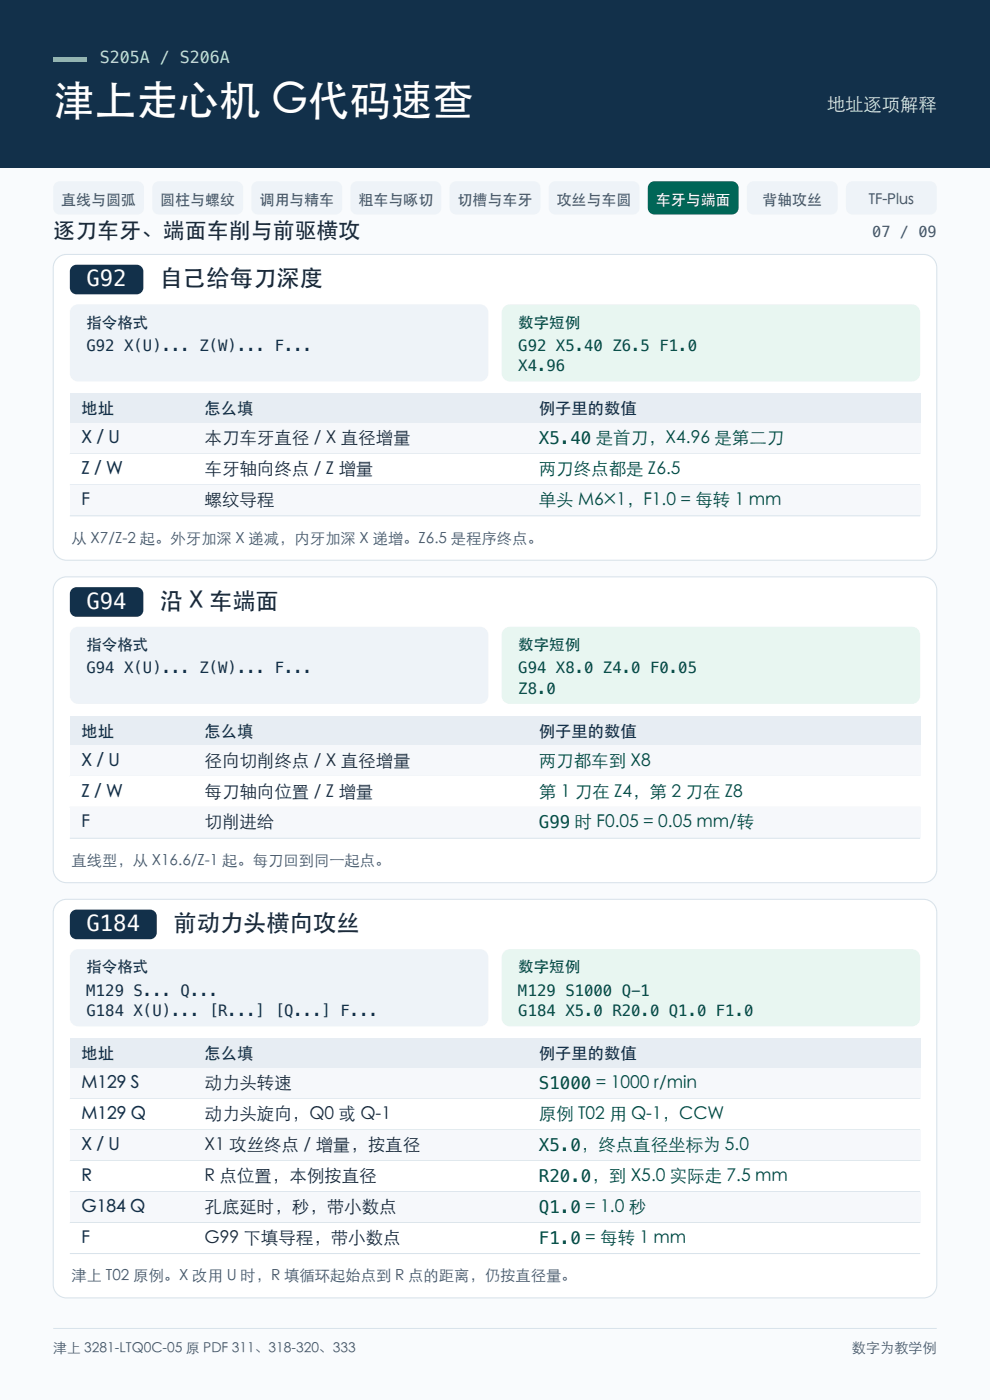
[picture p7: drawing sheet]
<svg xmlns="http://www.w3.org/2000/svg" width="210mm" height="297mm" viewBox="0 0 210 297" stroke-linecap="round" stroke-linejoin="round" font-family="sans-serif">
<path d="M0 0h210v297h-210z" fill-rule="evenodd" fill="#f9fbfd"/>
<path d="M0 0h210v35.6h-210z" fill-rule="evenodd" fill="#12304a"/>
<path d="M11.3 12.2h7v.9h-7z" fill-rule="evenodd" fill="#5fe1c4"/>
<g fill="#eef3f8">
<path d="M11.6 39l.7-.5h.4h16.4a1.41 1.41 0 0 1 1.4 1.4v4.2a1.41 1.41 0 0 1-1.4 1.4h-16.4a1.41 1.41 0 0 1-1.4-1.4v-4.2z" fill-rule="evenodd"/>
<path d="M32.6 39l.7-.5h.4h16.5a1.41 1.41 0 0 1 1.4 1.4v4.2a1.41 1.41 0 0 1-1.4 1.4h-16.5a1.41 1.41 0 0 1-1.4-1.4v-4.2z" fill-rule="evenodd"/>
<path d="M53.6 39l.7-.5h.4h16.5a1.41 1.41 0 0 1 1.4 1.4v4.2a1.41 1.41 0 0 1-1.4 1.4h-16.5a1.41 1.41 0 0 1-1.4-1.4v-4.2z" fill-rule="evenodd"/>
<path d="M74.6 39l.7-.5h.5h16.4a1.41 1.41 0 0 1 1.4 1.4v4.2a1.41 1.41 0 0 1-1.4 1.4h-16.4a1.41 1.41 0 0 1-1.4-1.4v-4.2z" fill-rule="evenodd"/>
<path d="M95.6 39l.7-.5h.5h16.4a1.41 1.41 0 0 1 1.4 1.4v4.2a1.41 1.41 0 0 1-1.4 1.4h-16.4a1.41 1.41 0 0 1-1.4-1.4v-4.2z" fill-rule="evenodd"/>
<path d="M116.7 39l.7-.5h.4h16.4a1.41 1.41 0 0 1 1.4 1.4v4.2a1.41 1.41 0 0 1-1.4 1.4h-16.4a1.41 1.41 0 0 1-1.4-1.4v-4.2z" fill-rule="evenodd"/>
</g>
<path d="M137.7 39l.7-.5h.4h16.5a1.41 1.41 0 0 1 1.4 1.4v4.2a1.41 1.41 0 0 1-1.4 1.4h-16.5a1.41 1.41 0 0 1-1.4-1.4v-4.2z" fill-rule="evenodd" fill="#006657"/>
<g fill="#eef3f8">
<path d="M158.7 39l.7-.5h.4h16.5a1.41 1.41 0 0 1 1.4 1.4v4.2a1.41 1.41 0 0 1-1.4 1.4h-16.5a1.41 1.41 0 0 1-1.4-1.4v-4.2z" fill-rule="evenodd"/>
<path d="M179.7 39l.7-.5h.5h16.4a1.41 1.41 0 0 1 1.4 1.4v4.2a1.41 1.41 0 0 1-1.4 1.4h-16.4a1.41 1.41 0 0 1-1.4-1.4v-4.2z" fill-rule="evenodd"/>
</g>
<path d="M11.9 55a2.82 2.82 0 0 1 2.2-1h181.8a2.82 2.82 0 0 1 2.8 2.8v59.2a2.82 2.82 0 0 1-2.8 2.9h-181.8a2.82 2.82 0 0 1-2.8-2.9v-59.2l.1-.7z" fill-rule="evenodd" fill="#fff"/>
<path d="M11.9 55a2.82 2.82 0 0 1 2.2-1h181.8a2.82 2.82 0 0 1 2.8 2.8v59.2a2.82 2.82 0 0 1-2.8 2.9h-181.8a2.82 2.82 0 0 1-2.8-2.9v-59.2l.1-.7z" fill="none" stroke="#d9e3eb" stroke-width=".23"/>
<path d="M15.4 56.4l.8-.2h12.8a1.41 1.41 0 0 1 1.4 1.4v3.4a1.41 1.41 0 0 1-1.4 1.4h-12.8a1.41 1.41 0 0 1-1.4-1.4v-3.4l.1-.5z" fill-rule="evenodd" fill="#12304a"/>
<path d="M15.3 65.1l.8-.5h.5h85.2a1.76 1.76 0 0 1 1.8 1.7v12.9a1.76 1.76 0 0 1-1.8 1.7h-85.2a1.76 1.76 0 0 1-1.8-1.7v-12.9l.1-.4z" fill-rule="evenodd" fill="#eef3f8"/>
<path d="M106.9 65.1l.8-.5h.5h85.2a1.76 1.76 0 0 1 1.8 1.7v12.9a1.76 1.76 0 0 1-1.8 1.7h-85.2a1.76 1.76 0 0 1-1.8-1.7v-12.9l.1-.4z" fill-rule="evenodd" fill="#e8f6f1"/>
<path d="M14.8 83.4h180.4v6.3h-180.4z" fill-rule="evenodd" fill="#e7edf3"/>
<path d="M14.8 89.7h180.4v6.6h-180.4z" fill-rule="evenodd" fill="#f6f8fb"/>
<path d="M14.8 96.3h180.4" fill="none" stroke="#d9e3eb" stroke-width=".21"/>
<path d="M14.8 96.3h180.4v6.6h-180.4z" fill-rule="evenodd" fill="#fff"/>
<path d="M14.8 102.9h180.4" fill="none" stroke="#d9e3eb" stroke-width=".21"/>
<path d="M14.8 102.9h180.4v6.5h-180.4z" fill-rule="evenodd" fill="#f6f8fb"/>
<path d="M14.8 109.4h180.4" fill="none" stroke="#d9e3eb" stroke-width=".21"/>
<path d="M12.3 123l1.2-.5 .6-.1h181.8a2.82 2.82 0 0 1 2.8 2.8v59.2a2.82 2.82 0 0 1-2.8 2.9h-181.8a2.82 2.82 0 0 1-2.8-2.9v-59.2a2.82 2.82 0 0 1 1-2.2z" fill-rule="evenodd" fill="#fff"/>
<path d="M12.3 123l1.2-.5 .6-.1h181.8a2.82 2.82 0 0 1 2.8 2.8v59.2a2.82 2.82 0 0 1-2.8 2.9h-181.8a2.82 2.82 0 0 1-2.8-2.9v-59.2a2.82 2.82 0 0 1 1-2.2z" fill="none" stroke="#d9e3eb" stroke-width=".23"/>
<path d="M15.1 125.1l.7-.5h.4h12.8a1.41 1.41 0 0 1 1.4 1.4v3.4a1.41 1.41 0 0 1-1.4 1.4h-12.8a1.41 1.41 0 0 1-1.4-1.4v-3.4z" fill-rule="evenodd" fill="#12304a"/>
<path d="M15.3 133.5l.8-.5h.5h85.2a1.76 1.76 0 0 1 1.8 1.7v12.9a1.76 1.76 0 0 1-1.8 1.7h-85.2a1.76 1.76 0 0 1-1.8-1.7v-12.9l.1-.4z" fill-rule="evenodd" fill="#eef3f8"/>
<path d="M106.9 133.5l.8-.5h.5h85.2a1.76 1.76 0 0 1 1.8 1.7v12.9a1.76 1.76 0 0 1-1.8 1.7h-85.2a1.76 1.76 0 0 1-1.8-1.7v-12.9l.1-.4z" fill-rule="evenodd" fill="#e8f6f1"/>
<path d="M14.8 151.8h180.4v6.4h-180.4z" fill-rule="evenodd" fill="#e7edf3"/>
<path d="M14.8 158.2h180.4v6.5h-180.4z" fill-rule="evenodd" fill="#f6f8fb"/>
<path d="M14.8 164.7h180.4" fill="none" stroke="#d9e3eb" stroke-width=".21"/>
<path d="M14.8 164.7h180.4v6.6h-180.4z" fill-rule="evenodd" fill="#fff"/>
<path d="M14.8 171.3h180.4" fill="none" stroke="#d9e3eb" stroke-width=".21"/>
<path d="M14.8 171.3h180.4v6.5h-180.4z" fill-rule="evenodd" fill="#f6f8fb"/>
<path d="M14.8 177.8h180.4" fill="none" stroke="#d9e3eb" stroke-width=".21"/>
<path d="M12.3 191.4l1.2-.5 .6-.1h181.8a2.82 2.82 0 0 1 2.8 2.8v78.9a2.82 2.82 0 0 1-2.8 2.8h-181.8a2.82 2.82 0 0 1-2.8-2.8v-78.9a2.82 2.82 0 0 1 1-2.2z" fill-rule="evenodd" fill="#fff"/>
<path d="M12.3 191.4l1.2-.5 .6-.1h181.8a2.82 2.82 0 0 1 2.8 2.8v78.9a2.82 2.82 0 0 1-2.8 2.8h-181.8a2.82 2.82 0 0 1-2.8-2.8v-78.9a2.82 2.82 0 0 1 1-2.2z" fill="none" stroke="#d9e3eb" stroke-width=".23"/>
<path d="M15.1 193.5l.7-.5h.4h15.6a1.41 1.41 0 0 1 1.5 1.4v3.4a1.41 1.41 0 0 1-1.5 1.4h-15.6a1.41 1.41 0 0 1-1.4-1.4v-3.4z" fill-rule="evenodd" fill="#12304a"/>
<path d="M15.3 201.9l.8-.5h.5h85.2a1.76 1.76 0 0 1 1.8 1.7v12.9a1.76 1.76 0 0 1-1.8 1.7h-85.2a1.76 1.76 0 0 1-1.8-1.7v-12.9l.1-.4z" fill-rule="evenodd" fill="#eef3f8"/>
<path d="M106.9 201.9l.8-.5h.5h85.2a1.76 1.76 0 0 1 1.8 1.7v12.9a1.76 1.76 0 0 1-1.8 1.7h-85.2a1.76 1.76 0 0 1-1.8-1.7v-12.9l.1-.4z" fill-rule="evenodd" fill="#e8f6f1"/>
<path d="M14.8 220.2h180.4v6.4h-180.4z" fill-rule="evenodd" fill="#e7edf3"/>
<path d="M14.8 226.6h180.4v6.5h-180.4z" fill-rule="evenodd" fill="#f6f8fb"/>
<path d="M14.8 233.1h180.4" fill="none" stroke="#d9e3eb" stroke-width=".21"/>
<path d="M14.8 233.1h180.4v6.6h-180.4z" fill-rule="evenodd" fill="#fff"/>
<path d="M14.8 239.7h180.4" fill="none" stroke="#d9e3eb" stroke-width=".21"/>
<path d="M14.8 239.7h180.4v6.5h-180.4z" fill-rule="evenodd" fill="#f6f8fb"/>
<path d="M14.8 246.2h180.4" fill="none" stroke="#d9e3eb" stroke-width=".21"/>
<path d="M14.8 246.2h180.4v6.6h-180.4z" fill-rule="evenodd" fill="#fff"/>
<path d="M14.8 252.8h180.4" fill="none" stroke="#d9e3eb" stroke-width=".21"/>
<path d="M14.8 252.8h180.4v6.6h-180.4z" fill-rule="evenodd" fill="#f6f8fb"/>
<path d="M14.8 259.4h180.4" fill="none" stroke="#d9e3eb" stroke-width=".21"/>
<path d="M14.8 259.4h180.4v6.5h-180.4z" fill-rule="evenodd" fill="#fff"/>
<path d="M14.8 265.9h180.4M11.3 281.8h187.4" fill="none" stroke="#d9e3eb" stroke-width=".21"/>
<text font-size="8.8" fill="#fff" x="11.3" y="24.3">津上走心机 G代码速查</text>
<g font-size="4.9" fill="#1b2938">
<text x="33.9" y="60.7">自己给每刀深度</text>
<text x="33.9" y="129.1">沿 X 车端面</text>
<text x="36.8" y="197.5">前动力头横向攻丝</text>
</g>
<text font-size="4.7" fill="#1b2938" x="11.3" y="50.4">逐刀车牙、端面车削与前驱横攻</text>
<g font-size="4.7" fill="#fff">
<text x="18.3" y="60.7">G92</text>
<text x="18.3" y="129.2">G94</text>
<text x="18.3" y="197.6">G184</text>
</g>
<text font-size="3.9" fill="#d3e7ef" x="175.4" y="23.6">地址逐项解释</text>
<g font-size="3.7" fill="#12304a">
<text x="17.3" y="94.2">X / U</text>
<text x="17.3" y="100.8">Z / W</text>
<text x="17.3" y="107.4">F</text>
<text x="17.3" y="162.6">X / U</text>
<text x="17.3" y="169.2">Z / W</text>
<text x="17.3" y="175.8">F</text>
<text x="17.3" y="231">M129 S</text>
<text x="17.3" y="237.6">M129 Q</text>
<text x="17.3" y="244.2">X / U</text>
<text x="17.3" y="250.7">R</text>
<text x="17.3" y="257.3">G184 Q</text>
<text x="17.3" y="263.8">F</text>
</g>
<g font-size="3.7" fill="#1b2938">
<text x="43.4" y="94.2">本刀车牙直径 / X 直径增量</text>
<text x="43.4" y="100.8">车牙轴向终点 / Z 增量</text>
<text x="43.4" y="107.4">螺纹导程</text>
<text x="43.4" y="162.6">径向切削终点 / X 直径增量</text>
<text x="43.4" y="169.2">每刀轴向位置 / Z 增量</text>
<text x="43.4" y="175.8">切削进给</text>
<text x="43.4" y="231">动力头转速</text>
<text x="43.4" y="237.6">动力头旋向，Q0 或 Q-1</text>
<text x="43.4" y="244.2">X1 攻丝终点 / 增量，按直径</text>
<text x="43.4" y="250.7">R 点位置，本例按直径</text>
<text x="43.4" y="257.3">孔底延时，秒，带小数点</text>
<text x="43.4" y="263.8">G99 下填导程，带小数点</text>
</g>
<g font-size="3.7" fill="#004d42">
<text x="114.3" y="94.2">X5.40 是首刀，X4.96 是第二刀</text>
<text x="114.3" y="100.8">两刀终点都是 Z6.5</text>
<text x="114.3" y="107.4">单头 M6×1，F1.0 = 每转 1 mm</text>
<text x="114.3" y="162.6">两刀都车到 X8</text>
<text x="114.3" y="169.2">第 1 刀在 Z4，第 2 刀在 Z8</text>
<text x="114.3" y="175.8">G99 时 F0.05 = 0.05 mm/转</text>
<text x="114.3" y="231">S1000 = 1000 r/min</text>
<text x="114.3" y="237.6">原例 T02 用 Q-1，CCW</text>
<text x="114.3" y="244.2">X5.0，终点直径坐标为 5.0</text>
<text x="114.3" y="250.7">R20.0，到 X5.0 实际走 7.5 mm</text>
<text x="114.3" y="257.3">Q1.0 = 1.0 秒</text>
<text x="114.3" y="263.8">F1.0 = 每转 1 mm</text>
</g>
<text font-size="3.5" fill="#bbe3e0" x="21.2" y="13.4">S205A / S206A</text>
<g font-size="3.5" fill="#12304a">
<text x="17.3" y="87.9">地址</text>
<text x="43.4" y="87.9">怎么填</text>
<text x="114.3" y="87.9">例子里的数值</text>
<text x="17.3" y="156.3">地址</text>
<text x="43.4" y="156.3">怎么填</text>
<text x="114.3" y="156.3">例子里的数值</text>
<text x="17.3" y="224.7">地址</text>
<text x="43.4" y="224.7">怎么填</text>
<text x="114.3" y="224.7">例子里的数值</text>
</g>
<g font-size="3.3" fill="#12304a">
<text x="18.3" y="69.5">指令格式</text>
<text x="18.3" y="74.4">G92 X(U)... Z(W)... F...</text>
<text x="18.3" y="137.9">指令格式</text>
<text x="18.3" y="142.8">G94 X(U)... Z(W)... F...</text>
<text x="18.3" y="206.3">指令格式</text>
<text x="18.3" y="211.2">M129 S... Q...</text>
<text x="18.3" y="215.5">G184 X(U)... [R...] [Q...] F...</text>
</g>
<g font-size="3.3" fill="#004d42">
<text x="109.9" y="69.5">数字短例</text>
<text x="109.9" y="74.4">G92 X5.40 Z6.5 F1.0</text>
<text x="109.9" y="78.7">X4.96</text>
<text x="109.9" y="137.9">数字短例</text>
<text x="109.9" y="142.8">G94 X8.0 Z4.0 F0.05</text>
<text x="109.9" y="147.1">Z8.0</text>
<text x="109.9" y="206.3">数字短例</text>
<text x="109.9" y="211.2">M129 S1000 Q-1</text>
<text x="109.9" y="215.5">G184 X5.0 R20.0 Q1.0 F1.0</text>
</g>
<g font-size="3.2" fill="#45576b">
<text x="13" y="43.4">直线与圆弧</text>
<text x="34" y="43.4">圆柱与螺纹</text>
<text x="55" y="43.4">调用与精车</text>
<text x="76" y="43.4">粗车与啄切</text>
<text x="97.1" y="43.4">切槽与车牙</text>
<text x="118.1" y="43.4">攻丝与车圆</text>
<text x="161.7" y="43.4">背轴攻丝</text>
<text x="184.3" y="43.4">TF-Plus</text>
<text x="185" y="50.3">07 / 09</text>
<text x="15.2" y="115.4">从 X7/Z-2 起。外牙加深 X 递减，内牙加深 X 递增。Z6.5 是程序终点。</text>
<text x="15.2" y="183.8">直线型，从 X16.6/Z-1 起。每刀回到同一起点。</text>
<text x="15.2" y="271.9">津上 T02 原例。X 改用 U 时，R 填循环起始点到 R 点的距离，仍按直径量。</text>
</g>
<text font-size="3.2" fill="#fff" x="139.1" y="43.4">车牙与端面</text>
<text font-size="3" fill="#45576b" x="180.7" y="286.9">数字为教学例</text>
<text font-size="2.9" fill="#45576b" x="11.3" y="286.9">津上 3281-LTQ0C-05 原 PDF 311、318-320、333</text>
</svg>
